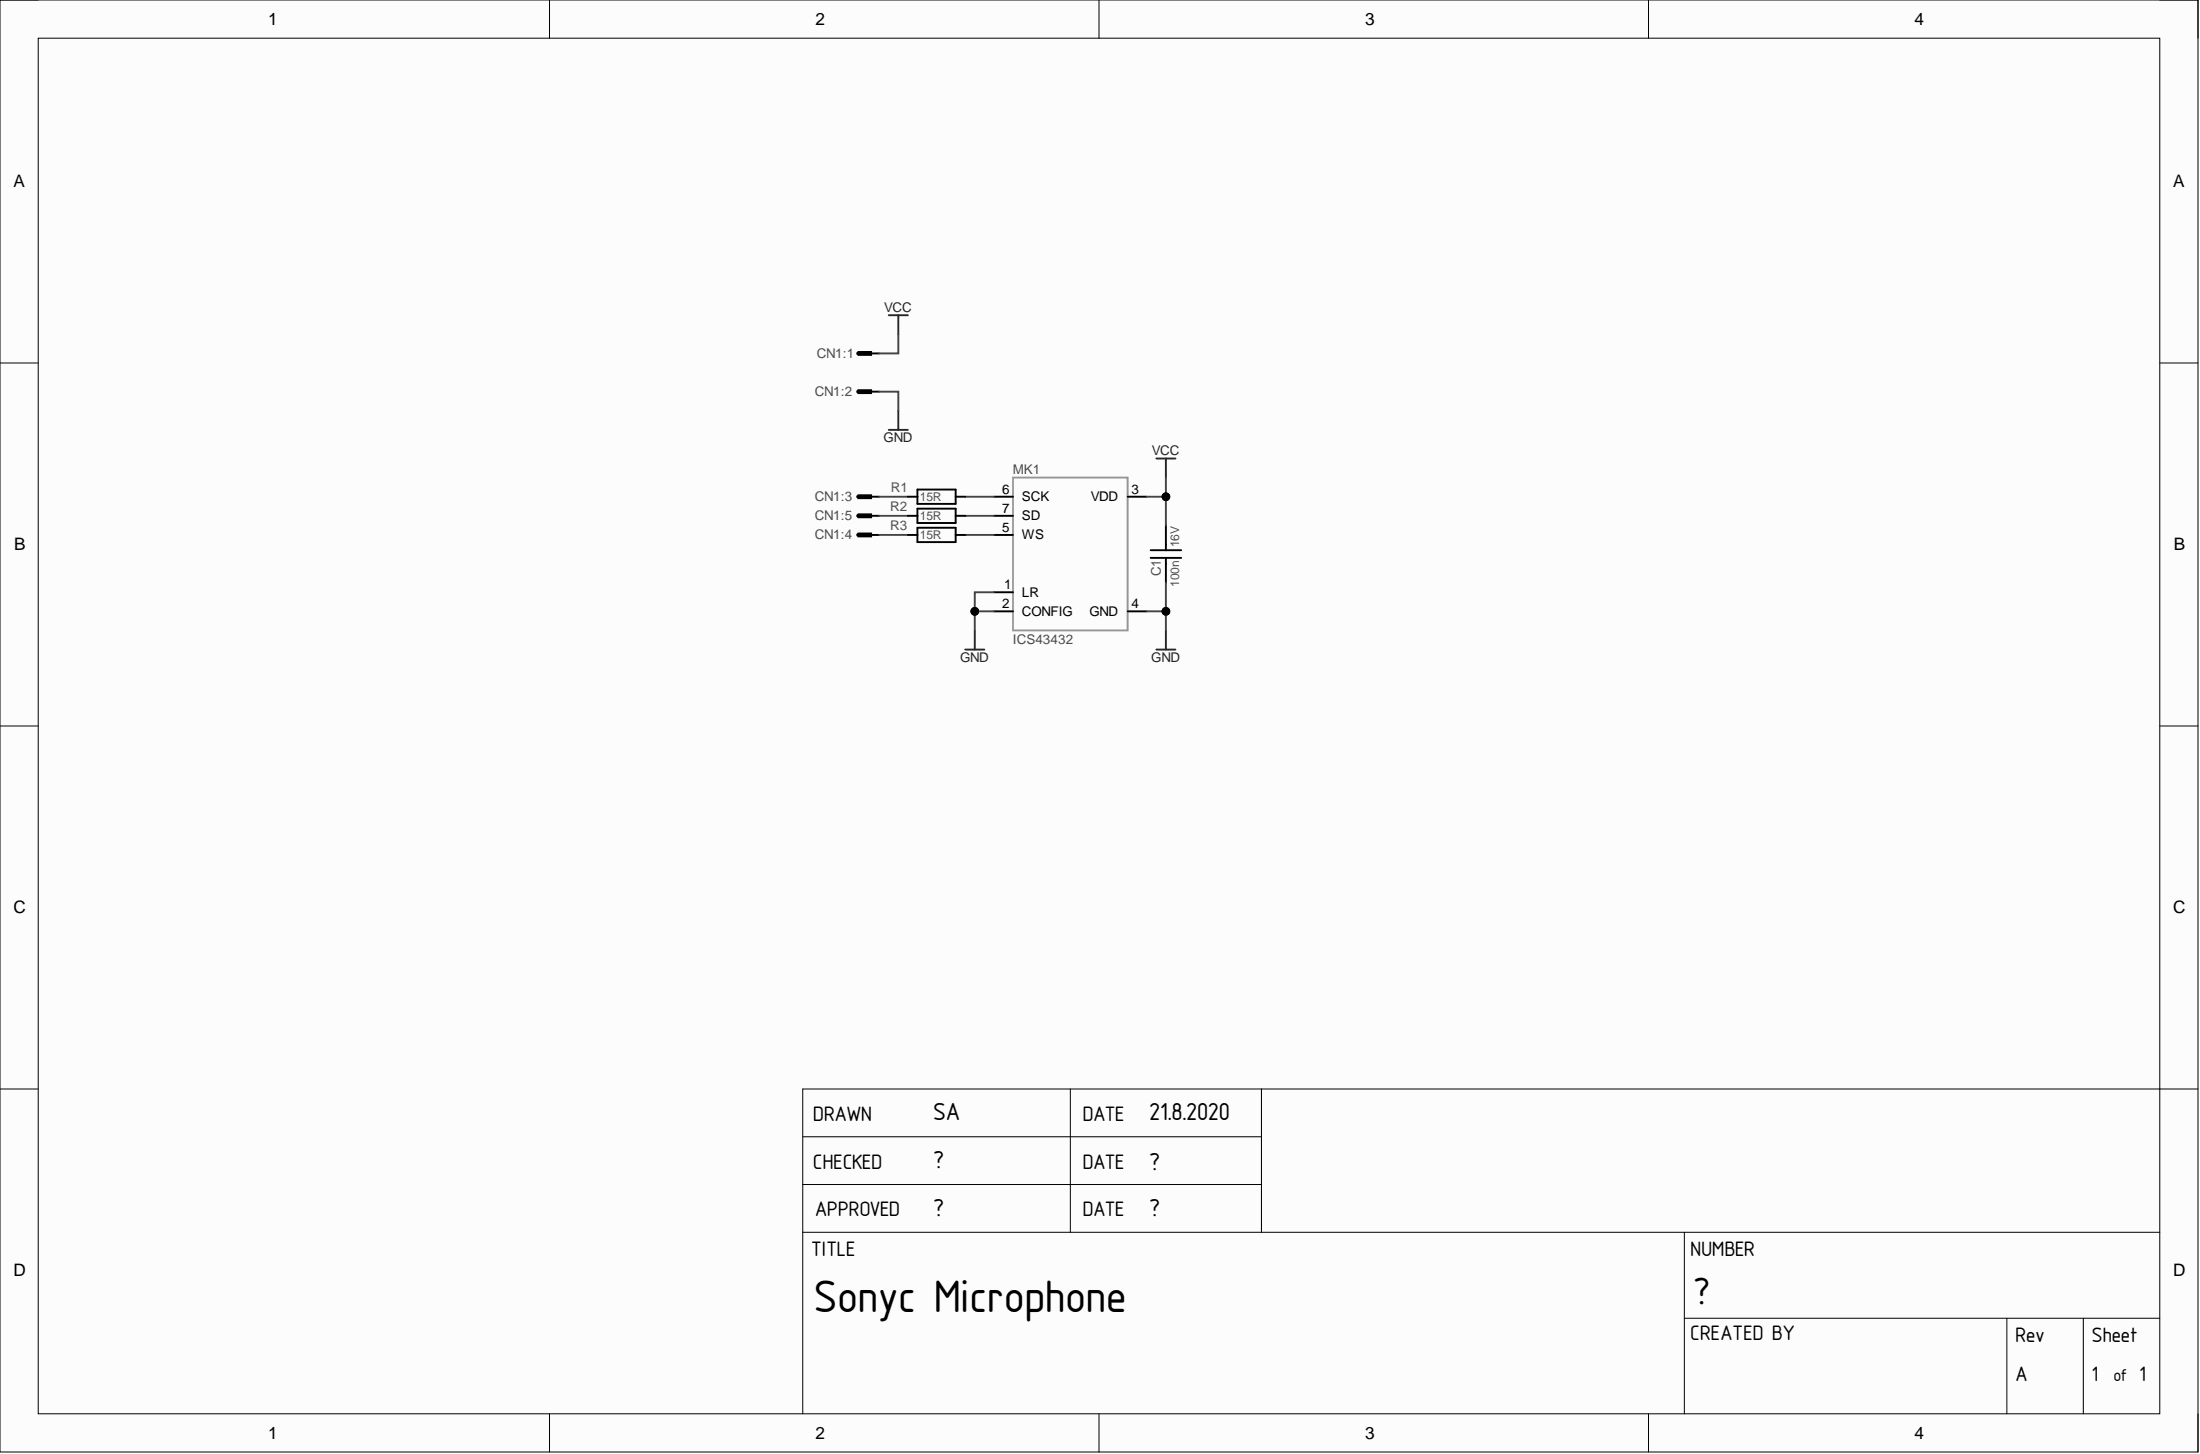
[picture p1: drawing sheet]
<svg xmlns="http://www.w3.org/2000/svg" width="292mm" height="193mm" viewBox="0 0 292 193" stroke-linecap="round" stroke-linejoin="round" font-family="sans-serif">
<path d="M0 0h291.8v192.7h-291.8z" fill-rule="evenodd" fill="#fcfcfc"/>
<path d="M0 0h291.8v192.7h-291.8z" fill="none" stroke="#000" stroke-width=".13"/>
<path d="M5.1 5.1h281.7v182.5h-281.7z" fill-rule="evenodd" fill="#fcfcfc"/>
<g fill="none" stroke="#000" stroke-width=".13">
<path d="M0 0h5.1M73 0v5.1M145.9 0v5.1M218.9 0v5.1M286.8 0h5v5.1M5.1 5.1h281.7v182.5h-281.7zM0 48.2h5.1M113.9 46.7h1.8v.5h-1.8zM113.9 51.7h1.8v.5h-1.8zM286.8 48.2h5M113.9 65.7h1.8v.5h-1.8zM113.9 70.7h1.8v.5h-1.8z"/>
<path d="M113.9 68.2h1.8v.5h-1.8zM0 96.4h5.1M286.8 96.4h5M0 144.5h5.1M106.6 150.9h60.9M106.6 157.2h60.9M142.1 144.5v19M167.5 144.5v19M291.8 144.5h-185.2v43.1M106.6 163.5h180.2M223.6 163.5v24.1M223.6 175h63.2"/>
<path d="M266.5 175v12.6M276.6 175v12.6M73 187.6v5.1M145.9 187.6v5.1M218.9 187.6v5.1M291.8 187.6v5.1"/>
<circle cx="154.8" cy="65.9" r=".51"/>
<circle cx="129.4" cy="81.1" r=".51"/>
<circle cx="154.8" cy="81.1" r=".51"/>
</g>
<g fill="none" stroke="#000" stroke-width=".25">
<path d="M113.9 46.8l-.1 .1 .1 .1M113.9 51.9l-.1 .1 .1 .1M115.5 46.9h1.2M115.5 52h1.2M113.9 65.8l-.1 .1 .1 .2M113.9 70.9l-.1 .1 .1 .1M113.9 68.3l-.1 .2 .1 .1M115.5 65.9h1.2M115.5 71h1.2M115.5 68.5h1.2M120.5 65.9h1.3M120.5 71h1.3"/>
<path d="M120.5 68.5h1.3M121.8 65h5.1v1.9h-5.1zM121.8 67.5h5.1v1.9h-5.1zM121.8 70h5.1v1.9h-5.1zM126.9 65.9h1.3M126.9 71h1.3M126.9 68.5h1.3M132 65.9h2.5M132 71h2.5M132 68.5h2.5M132 78.6h2.5M149.7 65.9h2.6"/>
<path d="M152.8 73h4M152.8 74h4M154.8 69.7v3.3M154.8 74v3.3M132 81.1h2.5M149.7 81.1h2.6"/>
</g>
<g fill="#000">
<path d="M113.9 46.7h1.8v.5h-1.8z" fill-rule="evenodd"/>
<path d="M113.9 51.7h1.8v.5h-1.8z" fill-rule="evenodd"/>
<path d="M113.9 65.7h1.8v.5h-1.8z" fill-rule="evenodd"/>
<path d="M113.9 70.7h1.8v.5h-1.8z" fill-rule="evenodd"/>
<path d="M113.9 68.2h1.8v.5h-1.8z" fill-rule="evenodd"/>
</g>
<path d="M134.5 63.4h15.2v20.3h-15.2z" fill="none" stroke="#999" stroke-width=".25"/>
<path d="M118 41.8h2.5M118 57h2.5M119.3 41.8v2.6M119.3 54.5v2.5M153.5 60.9h2.6M154.8 60.9v2.5M128.2 86.2h2.5M129.4 83.7v2.5M153.5 86.2h2.6M154.8 83.7v2.5" fill="none" stroke="#262626" stroke-width=".25"/>
<g fill="none" stroke="#444" stroke-width=".25">
<path d="M116.7 52h2.6v2.5M119.3 44.4v2.5h-2.6M116.7 65.9h3.8M116.7 68.5h3.8M116.7 71h3.8M128.2 65.9h3.8M128.2 68.5h3.8M128.2 71h3.8M132 78.6h-2.6v5.1M154.8 63.4v2.5h-2.5M154.8 77.3v3.8h-2.5M154.8 65.9v3.8"/>
<path d="M129.4 81.1h2.6M154.8 81.1v2.6"/>
</g>
<g fill="#000">
<circle cx="154.8" cy="65.9" r=".51"/>
<circle cx="129.4" cy="81.1" r=".51"/>
<circle cx="154.8" cy="81.1" r=".51"/>
</g>
<text font-size="6.3" x="108.4" y="174.1">Sonyc Microphone</text>
<text font-size="5.2" x="225.1" y="173">?</text>
<g font-size="3.4">
<text x="124.1" y="148.7">SA</text>
<text x="152.8" y="148.7">21.8.2020</text>
<text x="124.1" y="155">?</text>
<text x="152.8" y="155.3">?</text>
<text x="124.1" y="161.3">?</text>
<text x="152.8" y="161.3">?</text>
</g>
<g font-size="2.9">
<text x="108.1" y="148.8">DRAWN</text>
<text x="143.9" y="148.8">DATE</text>
<text x="108.1" y="155.1">CHECKED</text>
<text x="143.9" y="155.1">DATE</text>
<text x="108.4" y="161.4">APPROVED</text>
<text x="143.9" y="161.4">DATE</text>
<text x="107.9" y="166.8">TITLE</text>
<text x="224.6" y="166.8">NUMBER</text>
<text x="224.6" y="177.8">CREATED BY</text>
<text x="267.7" y="178.2">Rev</text>
<text x="277.9" y="178.2">Sheet</text>
<text x="267.7" y="183.2">A</text>
<text x="277.9" y="183.2">1</text>
<text x="284.2" y="183.2">1</text>
</g>
<text font-size="2.4" x="280.8" y="183.3">of</text>
<g font-size="2.3">
<text x="35.6" y="3.3">1</text>
<text x="108.3" y="3.3">2</text>
<text x="181.3" y="3.3">3</text>
<text x="254.2" y="3.3">4</text>
<text x="1.8" y="24.8">A</text>
<text x="288.5" y="24.8">A</text>
<text x="1.9" y="73">B</text>
<text x="288.6" y="73">B</text>
<text x="1.8" y="121.2">C</text>
<text x="288.5" y="121.2">C</text>
<text x="1.8" y="169.4">D</text>
<text x="288.5" y="169.4">D</text>
<text x="35.6" y="190.9">1</text>
<text x="108.3" y="190.9">2</text>
<text x="181.3" y="190.9">3</text>
<text x="254.2" y="190.9">4</text>
</g>
<g font-size="1.8" fill="#262626">
<text x="117.4" y="41.4">VCC</text>
<text x="117.3" y="58.7">GND</text>
<text x="152.9" y="60.4">VCC</text>
<text x="127.5" y="87.8">GND</text>
<text x="152.9" y="87.8">GND</text>
</g>
<g font-size="1.8" fill="#4d4d4d">
<text x="108.4" y="47.5">CN1:1</text>
<text x="108.2" y="52.6">CN1:2</text>
<text x="134.5" y="63">MK1</text>
<text x="108.2" y="66.5">CN1:3</text>
<text x="108.2" y="71.6">CN1:4</text>
<text x="108.2" y="69.1">CN1:5</text>
<text x="134.5" y="85.4">ICS43432</text>
</g>
<g font-size="1.8" fill="#525252">
<text x="118.3" y="65.2">R1</text>
<text x="118.2" y="67.8">R2</text>
<text x="118.2" y="70.3">R3</text>
<text x="154.1" y="76.5" transform="rotate(-90 154.1 76.5)">C1</text>
</g>
<g font-size="1.8">
<text x="133.1" y="65.5">6</text>
<text x="150.2" y="65.5">3</text>
<text x="133.1" y="68">7</text>
<text x="133.1" y="70.6">5</text>
<text x="135.7" y="66.5">SCK</text>
<text x="135.7" y="69.1">SD</text>
<text x="135.7" y="71.6">WS</text>
<text x="144.8" y="66.5">VDD</text>
<text x="133.1" y="80.7">2</text>
<text x="133.3" y="78.2">1</text>
<text x="135.7" y="79.2">LR</text>
<text x="135.7" y="81.7">CONFIG</text>
<text x="144.6" y="81.7">GND</text>
<text x="150.2" y="80.7">4</text>
</g>
<g font-size="1.6" fill="#525252">
<text x="122.1" y="66.5">15R</text>
<text x="122.1" y="69.1">15R</text>
<text x="122.1" y="71.6">15R</text>
<text x="156.6" y="77.9" transform="rotate(-90 156.6 77.9)">100n</text>
</g>
<text font-size="1.6" fill="#4d4d4d" x="156.6" y="72.6" transform="rotate(-90 156.6 72.6)">16V</text>
</svg>
